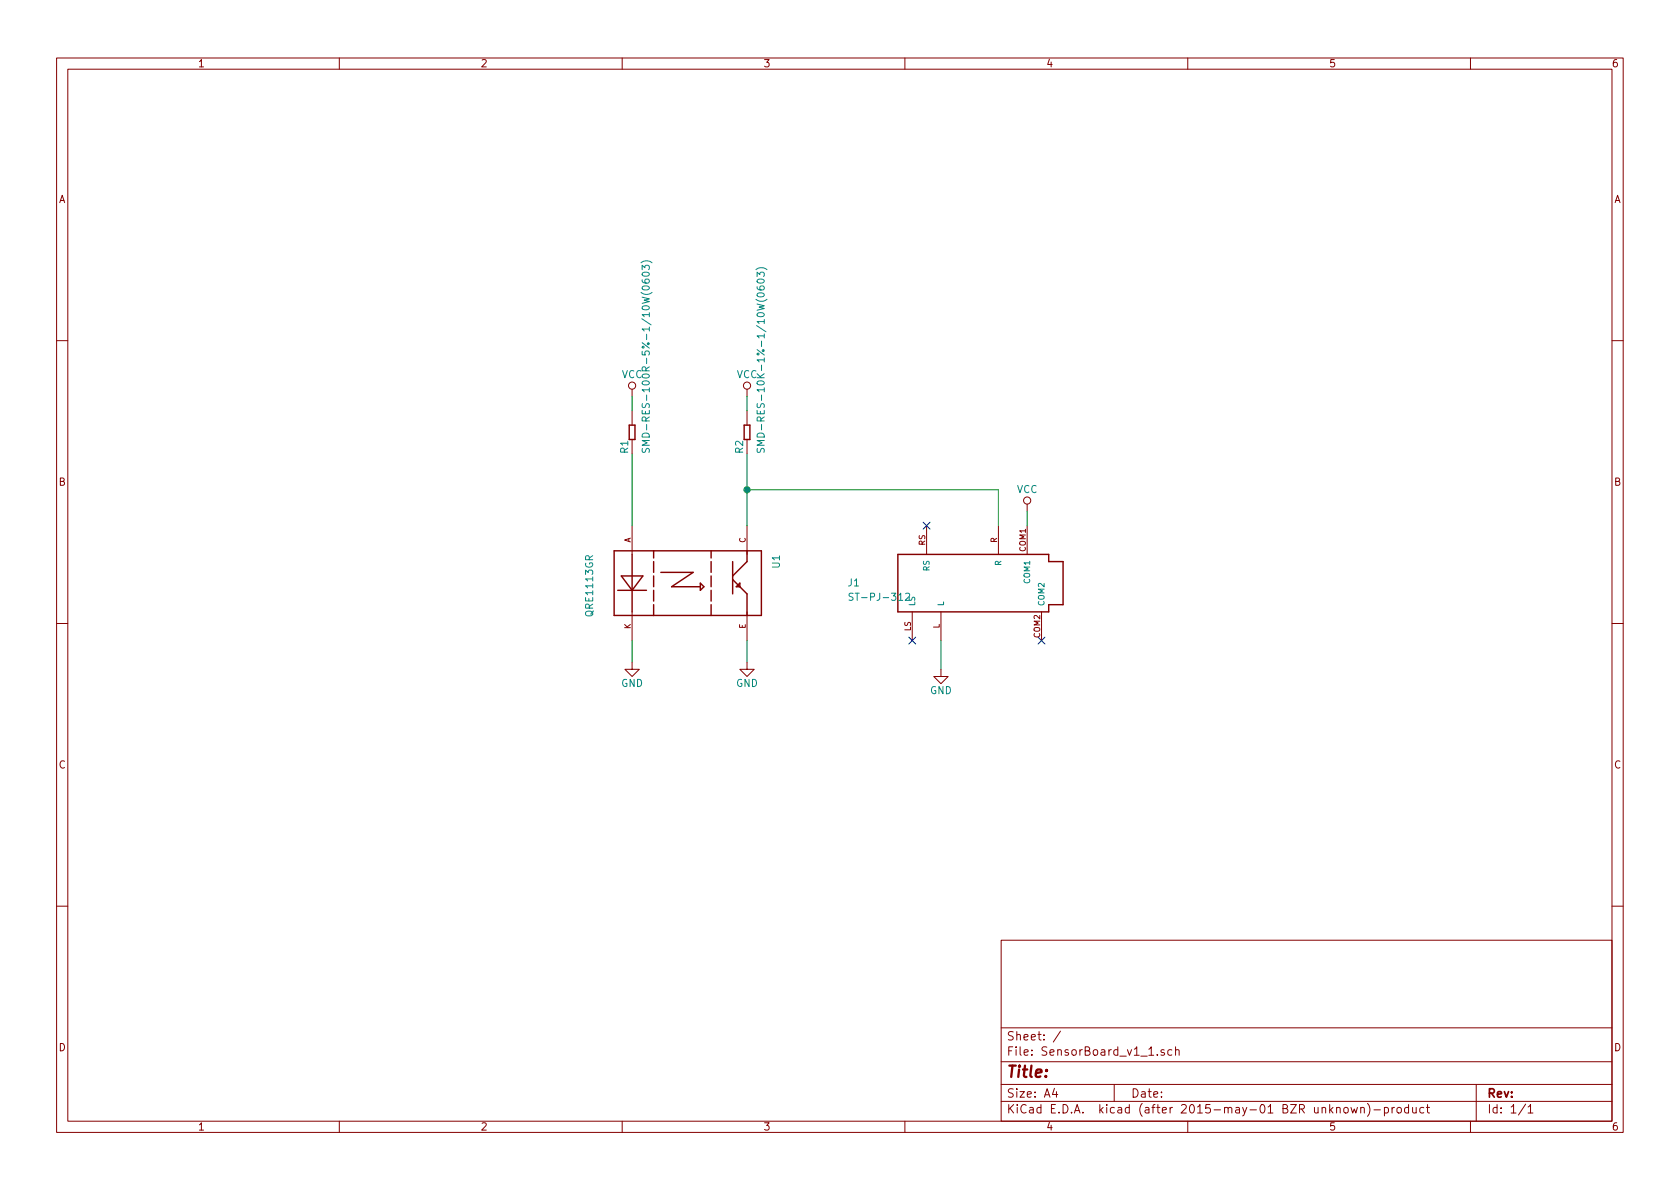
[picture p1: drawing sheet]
EESchema Schematic File Version 2
LIBS:power
LIBS:device
LIBS:transistors
LIBS:conn
LIBS:linear
LIBS:regul
LIBS:74xx
LIBS:cmos4000
LIBS:adc-dac
LIBS:memory
LIBS:xilinx
LIBS:microcontrollers
LIBS:dsp
LIBS:microchip
LIBS:analog_switches
LIBS:motorola
LIBS:texas
LIBS:intel
LIBS:audio
LIBS:interface
LIBS:digital-audio
LIBS:philips
LIBS:display
LIBS:cypress
LIBS:siliconi
LIBS:opto
LIBS:atmel
LIBS:contrib
LIBS:valves
LIBS:QRE1113GR
LIBS:SMD-RES-10K-1_-1_10W_0603_
LIBS:SMD-RES-100R-5_-1_10W_0603_
LIBS:ST-PJ-312
LIBS:SensorBoard_v1_1-cache
EELAYER 25 0
EELAYER END
$Descr A4 11693 8268
encoding utf-8
Sheet 1 1
Title ""
Date ""
Rev ""
Comp ""
Comment1 ""
Comment2 ""
Comment3 ""
Comment4 ""
$EndDescr
$Comp
L QRE1113GR U1
U 1 1
P 4900 3950
F 0 "U1" V 4400 3850 50  0000 L CNN
F 1 "QRE1113GR" V 5700 3850 50  0000 L CNN
F 2 "QRE1113GR:4LEADSMD" H 4900 3950 50  0001 L CNN
F 3 "" H 4900 3950 60  0000 C CNN
	1    4900 3950
	-1   0    0    1   
$EndComp
$Comp
L SMD-RES-10K-1%-1/10W(0603) R2
U 1 1
P 5200 3000
F 0 "R2" H 5050 3050 50  0000 L CNN
F 1 "SMD-RES-10K-1%-1/10W(0603)" H 5050 2900 50  0000 L CNN
F 2 "SMD-RES-10K-1_-1_10W_0603_:R0603" H 5200 3000 50  0001 L CNN
F 3 "" H 5200 3000 60  0000 C CNN
	1    5200 3000
	0    -1   -1   0   
$EndComp
$Comp
L SMD-RES-100R-5%-1/10W(0603) R1
U 1 1
P 4400 3000
F 0 "R1" H 4250 3050 50  0000 L CNN
F 1 "SMD-RES-100R-5%-1/10W(0603)" H 4250 2900 50  0000 L CNN
F 2 "SMD-RES-100R-5_-1_10W_0603_:R0603" H 4400 3000 50  0001 L CNN
F 3 "" H 4400 3000 60  0000 C CNN
	1    4400 3000
	0    -1   -1   0   
$EndComp
$Comp
L ST-PJ-312 J1
U 1 1
P 6800 4050
F 0 "J1" H 5900 4050 50  0000 L CNN
F 1 "ST-PJ-312" H 5900 3950 50  0000 L CNN
F 2 "ST-PJ-312:SUNTECH_ST-PJ-312" H 6800 4050 50  0001 L CNN
F 3 "" H 6800 4050 60  0000 C CNN
	1    6800 4050
	1    0    0    -1  
$EndComp
$Comp
L VCC #PWR01
U 1 1
P 7150 3550
F 0 "#PWR01" H 7150 3400 50  0001 C CNN
F 1 "VCC" H 7150 3700 50  0000 C CNN
F 2 "" H 7150 3550 60  0000 C CNN
F 3 "" H 7150 3550 60  0000 C CNN
	1    7150 3550
	1    0    0    -1  
$EndComp
$Comp
L VCC #PWR02
U 1 1
P 5200 2750
F 0 "#PWR02" H 5200 2600 50  0001 C CNN
F 1 "VCC" H 5200 2900 50  0000 C CNN
F 2 "" H 5200 2750 60  0000 C CNN
F 3 "" H 5200 2750 60  0000 C CNN
	1    5200 2750
	1    0    0    -1  
$EndComp
$Comp
L VCC #PWR03
U 1 1
P 4400 2750
F 0 "#PWR03" H 4400 2600 50  0001 C CNN
F 1 "VCC" H 4400 2900 50  0000 C CNN
F 2 "" H 4400 2750 60  0000 C CNN
F 3 "" H 4400 2750 60  0000 C CNN
	1    4400 2750
	1    0    0    -1  
$EndComp
$Comp
L GND #PWR04
U 1 1
P 6550 4650
F 0 "#PWR04" H 6550 4400 50  0001 C CNN
F 1 "GND" H 6550 4500 50  0000 C CNN
F 2 "" H 6550 4650 60  0000 C CNN
F 3 "" H 6550 4650 60  0000 C CNN
	1    6550 4650
	1    0    0    -1  
$EndComp
Wire Wire Line
	7150 3550 7150 3650
Wire Wire Line
	5200 2750 5200 2850
Wire Wire Line
	4400 2750 4400 2850
Wire Wire Line
	4400 3150 4400 3650
Wire Wire Line
	5200 3150 5200 3650
Wire Wire Line
	6950 3650 6950 3400
Wire Wire Line
	6950 3400 5200 3400
Connection ~ 5200 3400
Wire Wire Line
	6550 4450 6550 4650
$Comp
L GND #PWR05
U 1 1
P 5200 4600
F 0 "#PWR05" H 5200 4350 50  0001 C CNN
F 1 "GND" H 5200 4450 50  0000 C CNN
F 2 "" H 5200 4600 60  0000 C CNN
F 3 "" H 5200 4600 60  0000 C CNN
	1    5200 4600
	1    0    0    -1  
$EndComp
$Comp
L GND #PWR06
U 1 1
P 4400 4600
F 0 "#PWR06" H 4400 4350 50  0001 C CNN
F 1 "GND" H 4400 4450 50  0000 C CNN
F 2 "" H 4400 4600 60  0000 C CNN
F 3 "" H 4400 4600 60  0000 C CNN
	1    4400 4600
	1    0    0    -1  
$EndComp
Wire Wire Line
	4400 4450 4400 4600
Wire Wire Line
	5200 4450 5200 4600
NoConn ~ 7250 4450
NoConn ~ 6450 3650
NoConn ~ 6350 4450
$EndSCHEMATC
